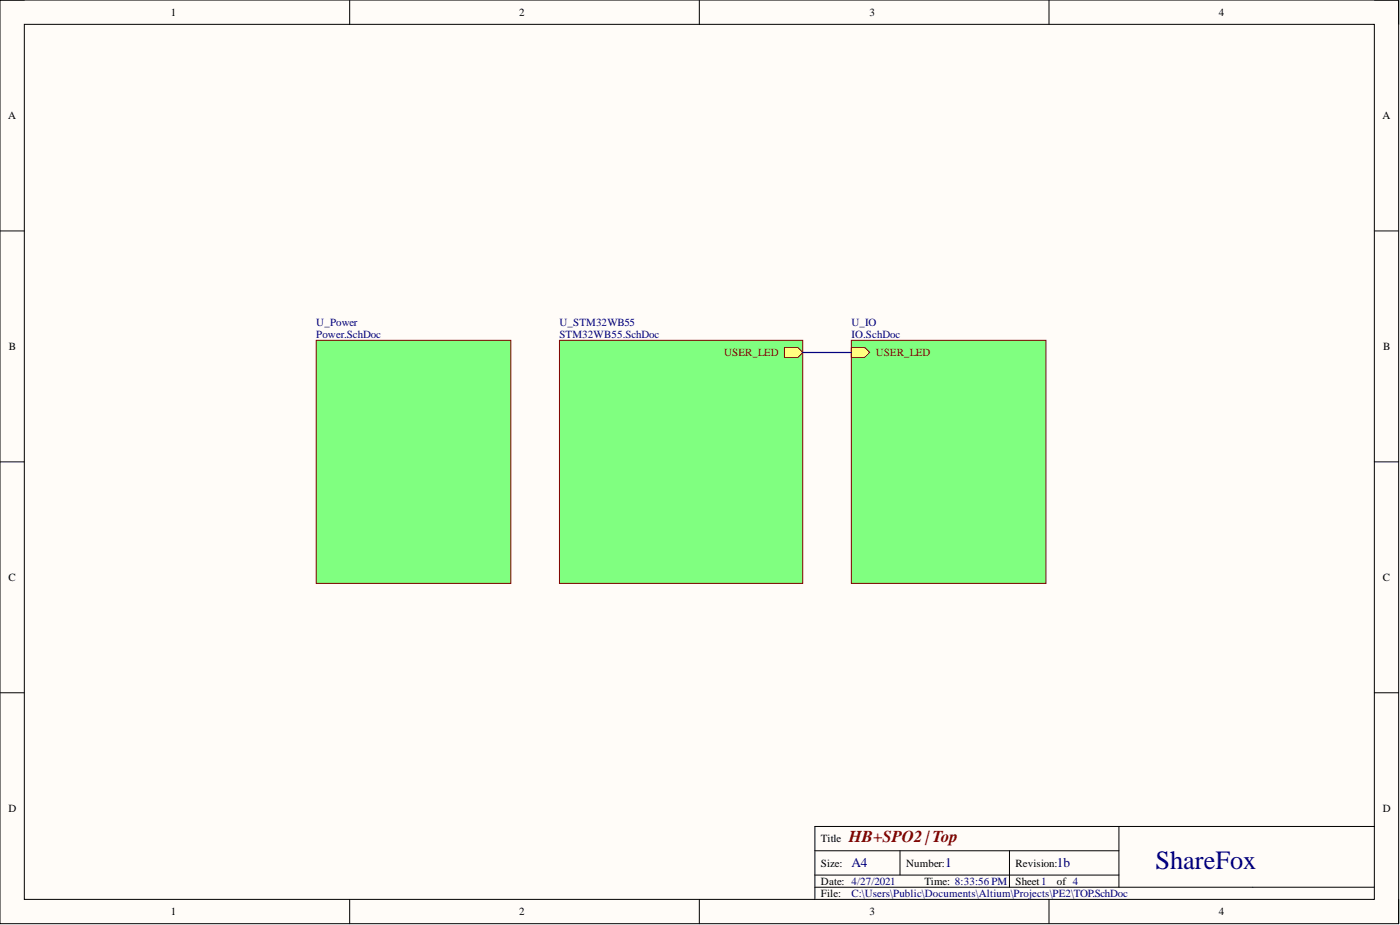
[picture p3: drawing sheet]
<svg xmlns="http://www.w3.org/2000/svg" width="292mm" height="193mm" viewBox="0 0 292 193" stroke-linecap="round" stroke-linejoin="round" font-family="sans-serif">
<path d="M0 0h291.8v192.7h-291.8z" fill-rule="evenodd" fill="#fffcf8"/>
<path d="M0 0h291.8v192.7h-291.8z" fill="none" stroke="#000" stroke-width=".21"/>
<path d="M5.1 5.1h281.6v182.5h-281.6z" fill-rule="evenodd" fill="#fffcf8"/>
<g fill="none" stroke="#000" stroke-width=".21">
<path d="M0 0h5.1M5.1 5.1h281.6v182.5h-281.6zM73 0v5.1M145.9 0v5.1M218.9 0v5.1M286.7 0h5.1v5.1M0 48.2h5.1M286.7 48.2h5.1M0 96.4h5.1M286.7 96.4h5.1M0 144.5h5.1M286.7 144.5h5.1"/>
<path d="M170 177.5h63.5M187.8 177.5v5.1M210.6 177.5v7.6M233.5 172.4v12.7M286.7 172.4h-116.7v15.2M73 187.6v5.1M145.9 187.6v5.1M170 185.1h116.7M170 182.6h63.5M218.9 187.6v5.1M291.8 187.6v5.1"/>
</g>
<path d="M177.6 71h40.6v50.7h-40.6z" fill-rule="evenodd" fill="#80ff80"/>
<path d="M177.6 71h40.6v50.7h-40.6z" fill="none" stroke="#800000" stroke-width=".21"/>
<path d="M177.6 72.5h2.8l1 1-1 1h-2.8z" fill-rule="evenodd" fill="#ffff80"/>
<path d="M177.6 72.5h2.8l1 1-1 1h-2.8z" fill="none" stroke="#800000" stroke-width=".21"/>
<path d="M66 71h40.6v50.7h-40.6z" fill-rule="evenodd" fill="#80ff80"/>
<path d="M66 71h40.6v50.7h-40.6z" fill="none" stroke="#800000" stroke-width=".21"/>
<path d="M116.7 71h50.8v50.7h-50.8z" fill-rule="evenodd" fill="#80ff80"/>
<path d="M116.7 71h50.8v50.7h-50.8z" fill="none" stroke="#800000" stroke-width=".21"/>
<path d="M163.7 72.5h2.8l1 1-1 1h-2.8z" fill-rule="evenodd" fill="#ffff80"/>
<path d="M163.7 72.5h2.8l1 1-1 1h-2.8z" fill="none" stroke="#800000" stroke-width=".21"/>
<path d="M167.5 73.5h10.1" fill="none" stroke="#000080" stroke-width=".25"/>
<text font-size="5.5" fill="#000080" x="241.1" y="181.4">ShareFox</text>
<text font-size="3.5" fill="#800000" x="177.1" y="175.7">HB+SPO2 |Top</text>
<g font-size="2.8" fill="#000080">
<text x="177.6" y="180.9">A4</text>
<text x="197.2" y="180.9">1</text>
<text x="220.5" y="180.9">1b</text>
</g>
<g font-size="2.3">
<text x="35.6" y="3.3">1</text>
<text x="108.4" y="3.3">2</text>
<text x="181.4" y="3.3">3</text>
<text x="254.3" y="3.3">4</text>
<text x="1.7" y="24.9">A</text>
<text x="288.4" y="24.9">A</text>
<text x="1.9" y="73">B</text>
<text x="288.6" y="73">B</text>
<text x="1.8" y="121.2">C</text>
<text x="288.5" y="121.2">C</text>
<text x="1.8" y="169.4">D</text>
<text x="288.5" y="169.4">D</text>
<text x="171.3" y="175.7">Title</text>
<text x="171.3" y="180.8">Size:</text>
<text x="171.3" y="184.6">Date: 4/27/2021</text>
<text x="189.1" y="180.8">Number:</text>
<text x="192.9" y="184.6">Time: 8:33:56 PM</text>
<text x="211.9" y="180.8">Revision:</text>
<text x="211.9" y="184.6">Sheet1</text>
<text x="220.5" y="184.6">of 4</text>
<text x="35.6" y="190.9">1</text>
<text x="108.4" y="190.9">2</text>
<text x="171.3" y="187.1">File:</text>
<text x="181.4" y="190.9">3</text>
<text x="254.3" y="190.9">4</text>
</g>
<g font-size="2.3" fill="#000080">
<text x="66" y="68">U_Power</text>
<text x="66" y="70.5">Power.SchDoc</text>
<text x="116.7" y="68">U_STM32WB55</text>
<text x="116.7" y="70.5">STM32WB55.SchDoc</text>
<text x="177.6" y="68">U_IO</text>
<text x="177.6" y="70.5">IO.SchDoc</text>
<text x="177.6" y="187.1">C:\Users\Public\Documents\Altium\Projects\PE2\TOP.SchDoc</text>
</g>
<g font-size="2.3" fill="#800000">
<text x="151.1" y="74.3">USER_LED</text>
<text x="182.7" y="74.3">USER_LED</text>
</g>
</svg>
